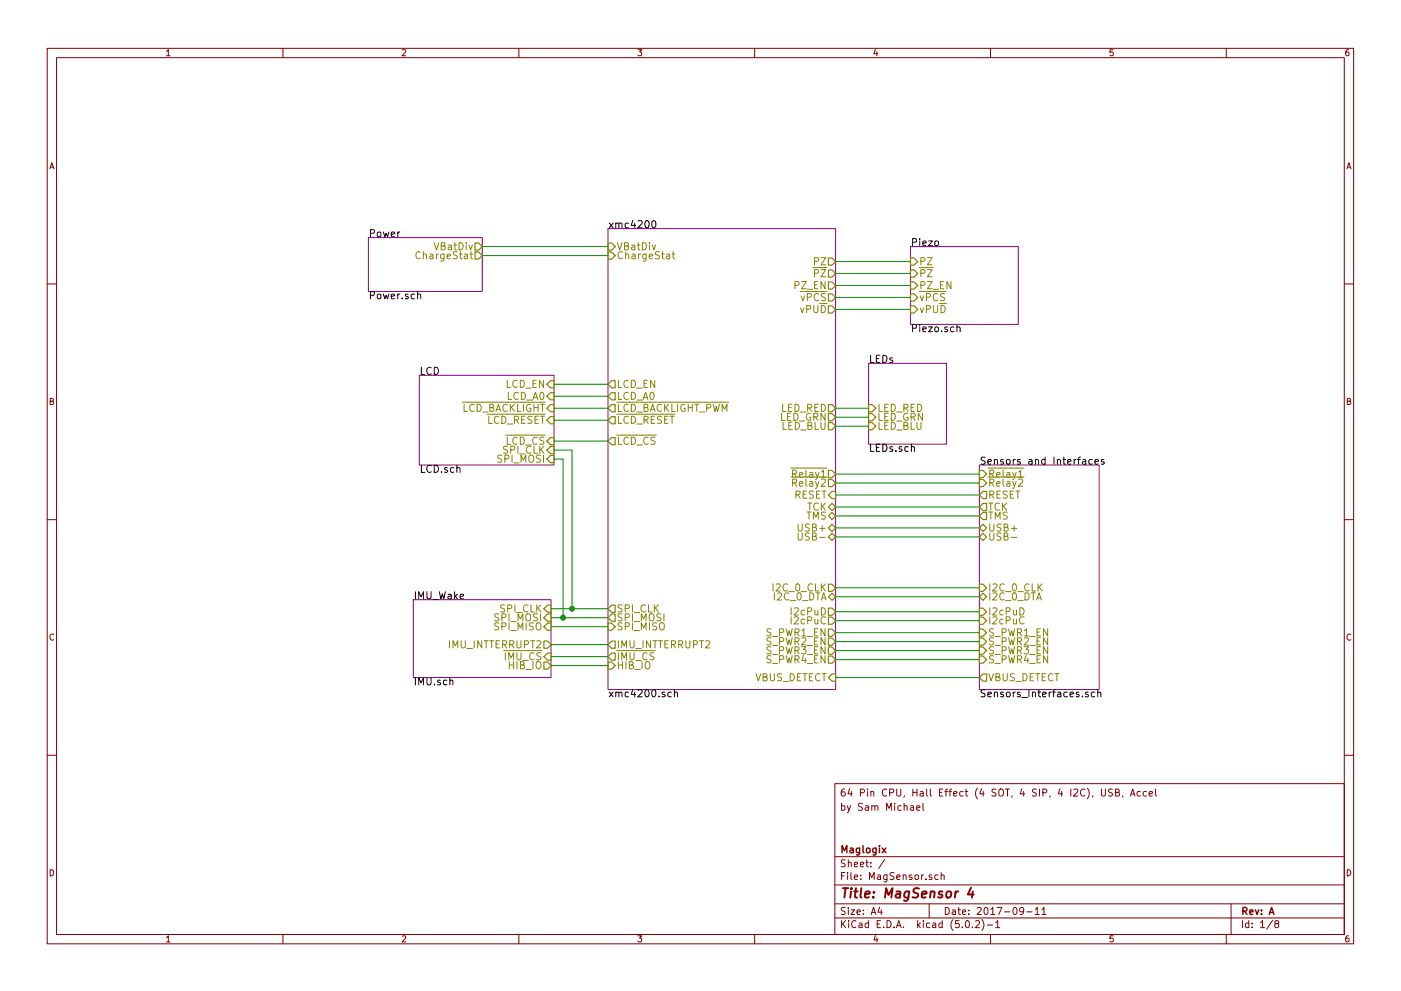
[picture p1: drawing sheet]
<svg xmlns="http://www.w3.org/2000/svg" width="297mm" height="210mm" viewBox="0 0 297 210" stroke-linecap="round" stroke-linejoin="round" font-family="sans-serif">
<g fill="none" stroke="#840000" stroke-width=".21">
<path d="M10 10.3h277v189.9h-277zM12 12.2h273v186.1h-273zM60 10.3v1.9M110 10.3v1.9M160 10.3v1.9M210 10.3v1.9M260 10.3v1.9M10 60.2h2M285 60.2h2M10 110.3h2M285 110.3h2M10 160.2h2"/>
<path d="M177 166.3h108v32h-108zM193.1 171h.5l.1 .9M193.7 171.3l-.5 .1-.2 .2 .2 .3h.5M194.3 171.4l.7-.1v-.3l-.4-.1-.3 .2 .1 .8h.6M195.7 170.4v1.3l.2 .2M233.5 167.4v1.2l.3 .3h.3l.3-.3v-1.2M235.9 167.5l-.6-.1-.2 .2v.4l.6 .3 .2 .3-.3 .3-.6-.1M236.5 168.1l.7-.1v-.4l-.7-.2v1.5h.6l.2-.1 .1-.4-.4-.3M238.1 168.8l-.2 .3M239.6 168.9l.6-1.5 .4 1.5M239.8 168.5h.7M241.8 168l-.4-.1-.3 .3v.6l.3 .1 .4-.1"/>
<path d="M243.1 168l-.5-.1-.2 .3v.6l.2 .1 .5-.1M243.6 168.4l.8-.1-.1-.3-.4-.1-.3 .2 .1 .7h.6M245 167.4v1.3l.2 .2M285 160.2h2M60 198.3v1.9M110 198.3v1.9M160 198.3v1.9M177 194.8h108M177 191.8h108M177 187.8h108M177 181.8h108M186.5 192.5l-.4 1h1"/>
<path d="M186.8 193v1M187.6 182.3l-1.3 2M197 191.8v3M198.9 185.7l-.4-.1-.3 .3 .1 .6h.6M199.5 185.7l.3-.1 .3 .1 .1 .9M199.5 185.1v1.5M204.8 195.5l.3-.2a.81 .81 0 0 1 .5 .8 .81 .81 0 0 1-.5 .7l-.3-.1-.1-.4zM206.2 196.7v.1M206.8 195.5l.6-.2 .2 .2 .1 .3-.9 1h.9M208.2 195.1a1.71 1.71 0 0 1 0 2.3M209.3 196.3h1.2M210 198.3v1.9"/>
<path d="M211.1 195.8l.4-.5v1.5M211.1 196.8h.9M217 193.2l-.2 .3-.5-.1-.1-.2v-.4l.3-.3 .4 .1 .1 .2a1.01 1.01 0 0 1-.4 1.2h-.3M217.7 193.5h1.1M219.5 193l.4-.5v1.5M219.5 194h.8M220.9 193l.4-.5v1.5M220.9 194h.9M260 198.3v1.9M261 191.8v6.5M269.8 195.2l-1.2 2M270.6 196l-.3-.4 .3-.3h.2l.3 .3-.1 .2-.6 .2-.1 .3v.4l.3 .1h.2l.3-.3v-.2l-.3-.3"/>
</g>
<path d="M205.9 188.3l-.7 1.5h1.3M206.2 189.1l-.1 1.3" fill="none" stroke="#840000" stroke-width=".41"/>
<path d="M187 179.9l.8 1M187.8 179.9l-.8 1" fill="none" stroke="#840000" stroke-width=".3"/>
<path d="M78.1 50.4h24.1v11.4h-24.1zM128.9 48.5h48.3v97.8h-48.3zM193 52.3h22.9v16.5h-22.9zM88.9 79.6h28.6v19.1h-28.6zM184.1 77.1h16.6v17.1h-16.6zM207.6 98.7h25.4v47.6h-25.4zM87.6 127.2h29.2v16.6h-29.2z" fill="none" stroke="#840084" stroke-width=".21"/>
<g fill="none" stroke="#000" stroke-width=".21">
<path d="M138.3 46.9l.3-.1a.81 .81 0 0 1 .5 .8 .81 .81 0 0 1-.5 .7l-.3-.1-.1-.5zM88.5 62.5l.3-.1 .3 .1 .1 .9M202.9 69.5l.2-.1h.4l.1 1M202.9 68.9v1.5M193.2 94.9l.2-.1h.4l.1 1M229.6 97.6h.5l.1 .9M230.2 97.8l-.5 .1-.2 .2 .2 .4 .5-.1M231.6 97.6l-.5-.1-.2 .3 .1 .6h.6M232.2 98l.7-.2-.1-.2-.4-.1-.2 .2v.7h.6M234.1 97.6l-.4-.1-.2 .2 .1 .2 .5 .2v.3h-.6M95.4 144.4l.2-.1 .4 .1v.9M142.3 146.9l-.4-.1-.3 .3 .1 .7h.6"/>
<path d="M143 147l.2-.2 .4 .1v.9M143 146.3v1.5M230.7 146.9l-.3-.1-.3 .2 .1 .3 .5 .1v.4h-.6M232.1 146.9l-.5-.1-.2 .3 .1 .7h.6M232.7 147l.3-.2 .3 .1 .1 .9M232.7 146.3v1.5"/>
</g>
<g fill="none" stroke="#848400" stroke-width=".25">
<path d="M100.7 51.6h.8l.7 .7-.7 .8h-.8zM100.7 53.5h.8l.7 .7-.7 .8h-.8zM128.9 53.5h.8l.7 .7-.7 .8h-.8zM128.9 51.6h.8l.7 .7-.7 .8h-.8zM175.6 59.8h.8l.8 .8-.8 .7h-.8zM175.6 54.7h.8l.8 .8-.8 .8h-.8zM175.6 57.3h.8l.8 .7-.8 .8h-.8zM193 54.7h.8l.8 .8-.8 .8h-.8zM193 59.8h.8l.8 .8-.8 .7h-.8zM193 57.3h.8l.8 .7-.8 .8h-.8zM175.6 62.4h.8l.8 .7-.8 .8h-.8zM175.6 64.9h.8l.8 .8-.8 .7h-.8z"/>
<path d="M193 62.4h.8l.8 .7-.8 .8h-.8zM193 64.9h.8l.8 .8-.8 .7h-.8zM116 86.6l.7-.8h.8v1.6h-.8zM116.7 92.8h.8v1.6h-.8l-.7-.8zM116.7 83.3h.8v1.5h-.8l-.7-.7zM116.7 94.7h.8v1.6h-.8l-.7-.8zM116.7 96.6h.8v1.6h-.8l-.7-.8zM116.7 80.8h.8v1.5h-.8l-.7-.8zM116.7 88.4h.8v1.5h-.8l-.7-.8zM128.9 84.1l.8-.8h.7v1.5h-.7zM129.7 92.8h.7v1.6h-.7l-.8-.8zM129.7 85.8h.7v1.6h-.7l-.8-.8z"/>
<path d="M129.7 80.8h.7v1.5h-.7l-.8-.8zM129.7 88.4h.7v1.5h-.7l-.8-.8zM175.6 89.7h.8l.8 .7-.8 .8h-.8zM175.6 87.8h.8l.8 .7-.8 .8h-.8zM175.6 85.8h.8l.8 .8-.8 .8h-.8zM175.6 99.8h.8l.8 .8-.8 .7h-.8zM184.1 85.8h.8l.8 .8-.8 .8h-.8zM184.1 87.8h.8l.8 .7-.8 .8h-.8zM184.1 89.7h.8l.8 .7-.8 .8h-.8zM207.6 99.8h.8l.8 .8-.8 .7h-.8zM175.6 107.6l.8-.8 .8 .8-.8 .7zM175.6 113.9l.8-.7 .8 .7-.8 .8z"/>
<path d="M175.6 112l.8-.8 .8 .8-.8 .8zM175.6 101.7h.8l.8 .8-.8 .7h-.8zM176.4 104.3h.8v1.5h-.8l-.8-.8zM176.4 108.7l.8 .8-.8 .7-.8-.7zM207.6 113.9l.8-.7 .8 .7-.8 .8zM207.6 112l.8-.8 .8 .8-.8 .8zM207.6 101.7h.8l.8 .8-.8 .7h-.8zM208.4 108.7h.8v1.5h-.8l-.8-.7zM208.4 106.8h.8v1.5h-.8l-.8-.7zM208.4 104.3h.8v1.5h-.8l-.8-.8zM115.3 129.2l.8-.8h.7v1.5h-.7zM115.3 136h.8l.7 .8-.7 .7h-.8z"/>
<path d="M116.1 130.3h.7v1.5h-.7l-.8-.7zM116.1 132.2h.7v1.5h-.7l-.8-.7zM116.1 138.6h.7v1.5h-.7l-.8-.8zM128.9 132.2h.8l.7 .8-.7 .7h-.8zM128.9 129.2l.8-.8h.7v1.5h-.7zM129.7 130.3h.7v1.5h-.7l-.8-.7zM129.7 138.6h.7v1.5h-.7l-.8-.8zM129.7 136h.7v1.5h-.7l-.8-.7zM175.6 123.9h.8l.8 .8-.8 .8h-.8zM175.6 129h.8l.8 .8-.8 .8h-.8zM175.6 130.9h.8l.8 .8-.8 .8h-.8zM175.6 133.5h.8l.8 .7-.8 .8h-.8z"/>
<path d="M175.6 135.4h.8l.8 .7-.8 .8h-.8zM175.6 137.3h.8l.8 .7-.8 .8h-.8zM175.6 139.2h.8l.8 .7-.8 .8h-.8zM176.4 125.9l.8 .7-.8 .8-.8-.8zM207.6 123.9h.8l.8 .8-.8 .8h-.8zM207.6 130.9h.8l.8 .8-.8 .8h-.8zM207.6 129h.8l.8 .8-.8 .8h-.8zM207.6 133.5h.8l.8 .7-.8 .8h-.8zM207.6 135.4h.8l.8 .7-.8 .8h-.8zM207.6 137.3h.8l.8 .7-.8 .8h-.8zM207.6 139.2h.8l.8 .7-.8 .8h-.8zM208.4 125.9l.8 .7-.8 .8-.8-.8z"/>
<path d="M115.3 140.5h.8l.7 .7-.7 .8h-.8zM128.9 140.5h.8l.7 .7-.7 .8h-.8zM176.4 143h.8v1.5h-.8l-.8-.7zM208.4 143h.8v1.5h-.8l-.8-.7z"/>
</g>
<path d="M89.1 53.5a.62 .62 0 0 0-.7 0 .62 .62 0 0 0-.2 .7 .56 .56 0 0 0 .3 .6 .56 .56 0 0 0 .6 0M142.5 53.9h.6M142.7 53.4v1.3l.4 .2M167.7 99.3h1.5M167.7 101.2h1.5M169.2 113.1v1.2l.3 .3 .4-.1 .2-.2v-1.2M214.4 114h1.2M215.6 101.2h1.5M216 100.2l.4-.5v1.6M216 101.8l.5-.2 .3 .5-.9 1.1h.9M216.2 129a.77 .77 0 0 1 .9 .7 .77 .77 0 0 1-.9 .8zM217.1 131a.7 .7 0 0 0-1 .6 .7 .7 0 0 0 .9 .7l.1-.1" fill="none" stroke="#848400" stroke-width=".21"/>
<g fill="none" stroke="#008400" stroke-width=".21">
<path d="M102.2 54.2h26.7M102.2 52.3h26.7M177.2 55.5h15.8M177.2 58h15.8M177.2 60.6h15.8M177.2 63.1h15.8M177.2 65.7h15.8M117.5 84.1h11.4M117.5 86.6h11.4M117.5 93.6h11.4M117.5 81.5h11.4M117.5 95.5h3.8v33.7"/>
<path d="M117.5 97.4h1.9v33.7M117.5 89.1h11.4M177.2 86.6h6.9M177.2 88.5h6.9M177.2 90.4h6.9M177.2 100.6h30.4M177.2 102.5h30.4M177.2 105h30.4M177.2 107.6h30.4M177.2 109.5h30.4M177.2 112h30.4M177.2 113.9h30.4"/>
<path d="M116.8 133h12.1M116.8 139.3h12.1M116.8 131.1h12.1M116.8 129.2h12.1M116.8 136.8h12.1M177.2 124.7h30.4M177.2 126.6h30.4M177.2 129.8h30.4M177.2 131.7h30.4M177.2 134.2h30.4M177.2 136.1h30.4M177.2 138h30.4"/>
<path d="M177.2 139.9h30.4M116.8 141.2h12.1M177.2 143.8h30.4"/>
</g>
<g fill="#008400" stroke="#008400" stroke-width=".25">
<circle cx="121.3" cy="129.2" r=".51"/>
<circle cx="119.4" cy="131.1" r=".51"/>
</g>
<text font-size="2.8" fill="#840000" x="178" y="190.5">Title: MagSensor 4</text>
<g font-size="2.1">
<text x="78.1" y="50.3">Power</text>
<text x="128.9" y="48.4">xmc4200</text>
<text x="193" y="52.2">Piezo</text>
<text x="78.1" y="63.5">Power.sch</text>
<text x="193" y="70.5">Piezo.sch</text>
<text x="184.1" y="77">LEDs</text>
<text x="88.9" y="79.5">LCD</text>
<text x="184.1" y="95.9">LEDs.sch</text>
<text x="88.9" y="100.3">LCD.sch</text>
<text x="87.6" y="127.1">IMU_Wake</text>
<text x="87.6" y="145.4">IMU.sch</text>
<text x="128.9" y="147.9">xmc4200.sch</text>
<text x="207.6" y="147.9">Sensors_Interfaces.sch</text>
</g>
<g font-size="2.1" fill="#848400">
<text x="92.3" y="53.1">VBatDiv</text>
<text x="130.7" y="53.1">VBatDiv</text>
<text x="89.1" y="55">ChargeStat</text>
<text x="130.7" y="55">ChargeStat</text>
<text x="172.7" y="56.3">PZ</text>
<text x="172.7" y="58.8">PZ</text>
<text x="194.8" y="56.3">PZ</text>
<text x="194.8" y="58.8">PZ</text>
<text x="168.6" y="61.3">PZ_EN</text>
<text x="169.8" y="63.9">vPCS</text>
<text x="194.8" y="61.3">PZ_EN</text>
<text x="194.8" y="63.9">vPCS</text>
<text x="169.7" y="66.4">vPUD</text>
<text x="194.8" y="66.4">vPUD</text>
<text x="107.2" y="82.3">LCD_EN</text>
<text x="130.7" y="82.3">LCD_EN</text>
<text x="97.7" y="87.4">LCD_BACKLIGHT</text>
<text x="103.1" y="89.9">LCD_RESET</text>
<text x="107.4" y="84.8">LCD_A0</text>
<text x="130.7" y="84.8">LCD_A0</text>
<text x="130.7" y="87.4">LCD_BACKLIGHT_PWM</text>
<text x="130.7" y="89.9">LCD_RESET</text>
<text x="165.3" y="89.3">LED_GRN</text>
<text x="165.5" y="87.4">LED_RED</text>
<text x="185.9" y="87.4">LED_RED</text>
<text x="185.9" y="89.3">LED_GRN</text>
<text x="107.2" y="94.4">LCD_CS</text>
<text x="130.7" y="94.4">LCD_CS</text>
<text x="165.6" y="91.2">LED_BLU</text>
<text x="185.9" y="91.2">LED_BLU</text>
<text x="105.7" y="98.2">SPI_MOSI</text>
<text x="106.7" y="96.3">SPI_CLK</text>
<text x="168.6" y="101.3">Relay1</text>
<text x="207.6" y="98.6">Sensors and Interfaces</text>
<text x="209.4" y="101.3">Relay1</text>
<text x="168.3" y="105.8">RESET</text>
<text x="168.6" y="103.2">Relay2</text>
<text x="209.4" y="105.8">RESET</text>
<text x="209.4" y="103.2">Relay2</text>
<text x="169.7" y="112.8">USB+</text>
<text x="170.9" y="110.2">TMS</text>
<text x="171" y="108.3">TCK</text>
<text x="209.4" y="112.8">USB+</text>
<text x="209.4" y="110.2">TMS</text>
<text x="209.4" y="108.3">TCK</text>
<text x="170.2" y="114.7">USB-</text>
<text x="209.4" y="114.7">USB-</text>
<text x="164.2" y="125.5">I2C_0_CLK</text>
<text x="209.4" y="125.5">I2C_0_CLK</text>
<text x="105" y="131.8">SPI_MOSI</text>
<text x="106.1" y="129.9">SPI_CLK</text>
<text x="130.7" y="131.8">SPI_MOSI</text>
<text x="130.7" y="129.9">SPI_CLK</text>
<text x="164.2" y="127.4">I2C_0_DTA</text>
<text x="168.2" y="130.6">I2cPuD</text>
<text x="209.4" y="127.4">I2C_0_DTA</text>
<text x="209.4" y="130.6">I2cPuD</text>
<text x="95.4" y="137.5">IMU_INTTERRUPT2</text>
<text x="105" y="133.7">SPI_MISO</text>
<text x="130.7" y="133.7">SPI_MISO</text>
<text x="130.7" y="137.5">IMU_INTTERRUPT2</text>
<text x="162.5" y="135">S_PWR1_EN</text>
<text x="162.5" y="136.9">S_PWR2_EN</text>
<text x="168.2" y="132.5">I2cPuC</text>
<text x="209.4" y="132.5">I2cPuC</text>
<text x="209.4" y="135">S_PWR1_EN</text>
<text x="209.4" y="136.9">S_PWR2_EN</text>
<text x="107" y="140.1">IMU_CS</text>
<text x="108" y="142">HIB_IO</text>
<text x="130.7" y="142">HIB_IO</text>
<text x="130.7" y="140.1">IMU_CS</text>
<text x="162.5" y="138.8">S_PWR3_EN</text>
<text x="162.5" y="140.7">S_PWR4_EN</text>
<text x="209.4" y="138.8">S_PWR3_EN</text>
<text x="209.4" y="140.7">S_PWR4_EN</text>
<text x="159.8" y="144.5">VBUS_DETECT</text>
<text x="209.4" y="144.5">VBUS_DETECT</text>
</g>
<g font-size="2.1" fill="#840000">
<text x="178" y="172">by Sam Michael</text>
<text x="178" y="169">64 Pin CPU, Hall Effect (4 SOT, 4 SIP, 4 I2C), USB, Accel</text>
<text x="178" y="184">Sheet: /</text>
<text x="178" y="181">Maglogix</text>
<text x="178" y="186.7">File: MagSensor.sch</text>
<text x="178" y="196.9">KiCad E.D.A. kicad (5.0.2)-1</text>
<text x="178" y="194.1">Size: A4</text>
<text x="200" y="194.1">Date: 2017-09-11</text>
<text x="263" y="194.1">Rev: A</text>
<text x="263" y="196.9">Id: 1/8</text>
</g>
<g font-size="1.8" fill="#840000">
<text x="35" y="11.9">1</text>
<text x="85" y="11.9">2</text>
<text x="135" y="11.9">3</text>
<text x="185" y="11.9">4</text>
<text x="235" y="11.9">5</text>
<text x="285" y="11.9">6</text>
<text x="10.4" y="35.9">A</text>
<text x="285.4" y="35.9">A</text>
<text x="10.4" y="85.9">B</text>
<text x="285.4" y="85.9">B</text>
<text x="10.4" y="135.9">C</text>
<text x="285.4" y="135.9">C</text>
<text x="10.4" y="185.9">D</text>
<text x="285.4" y="185.9">D</text>
<text x="35" y="199.9">1</text>
<text x="85" y="199.9">2</text>
<text x="135" y="199.9">3</text>
<text x="185" y="199.9">4</text>
<text x="235" y="199.9">5</text>
<text x="285" y="199.9">6</text>
</g>
</svg>
